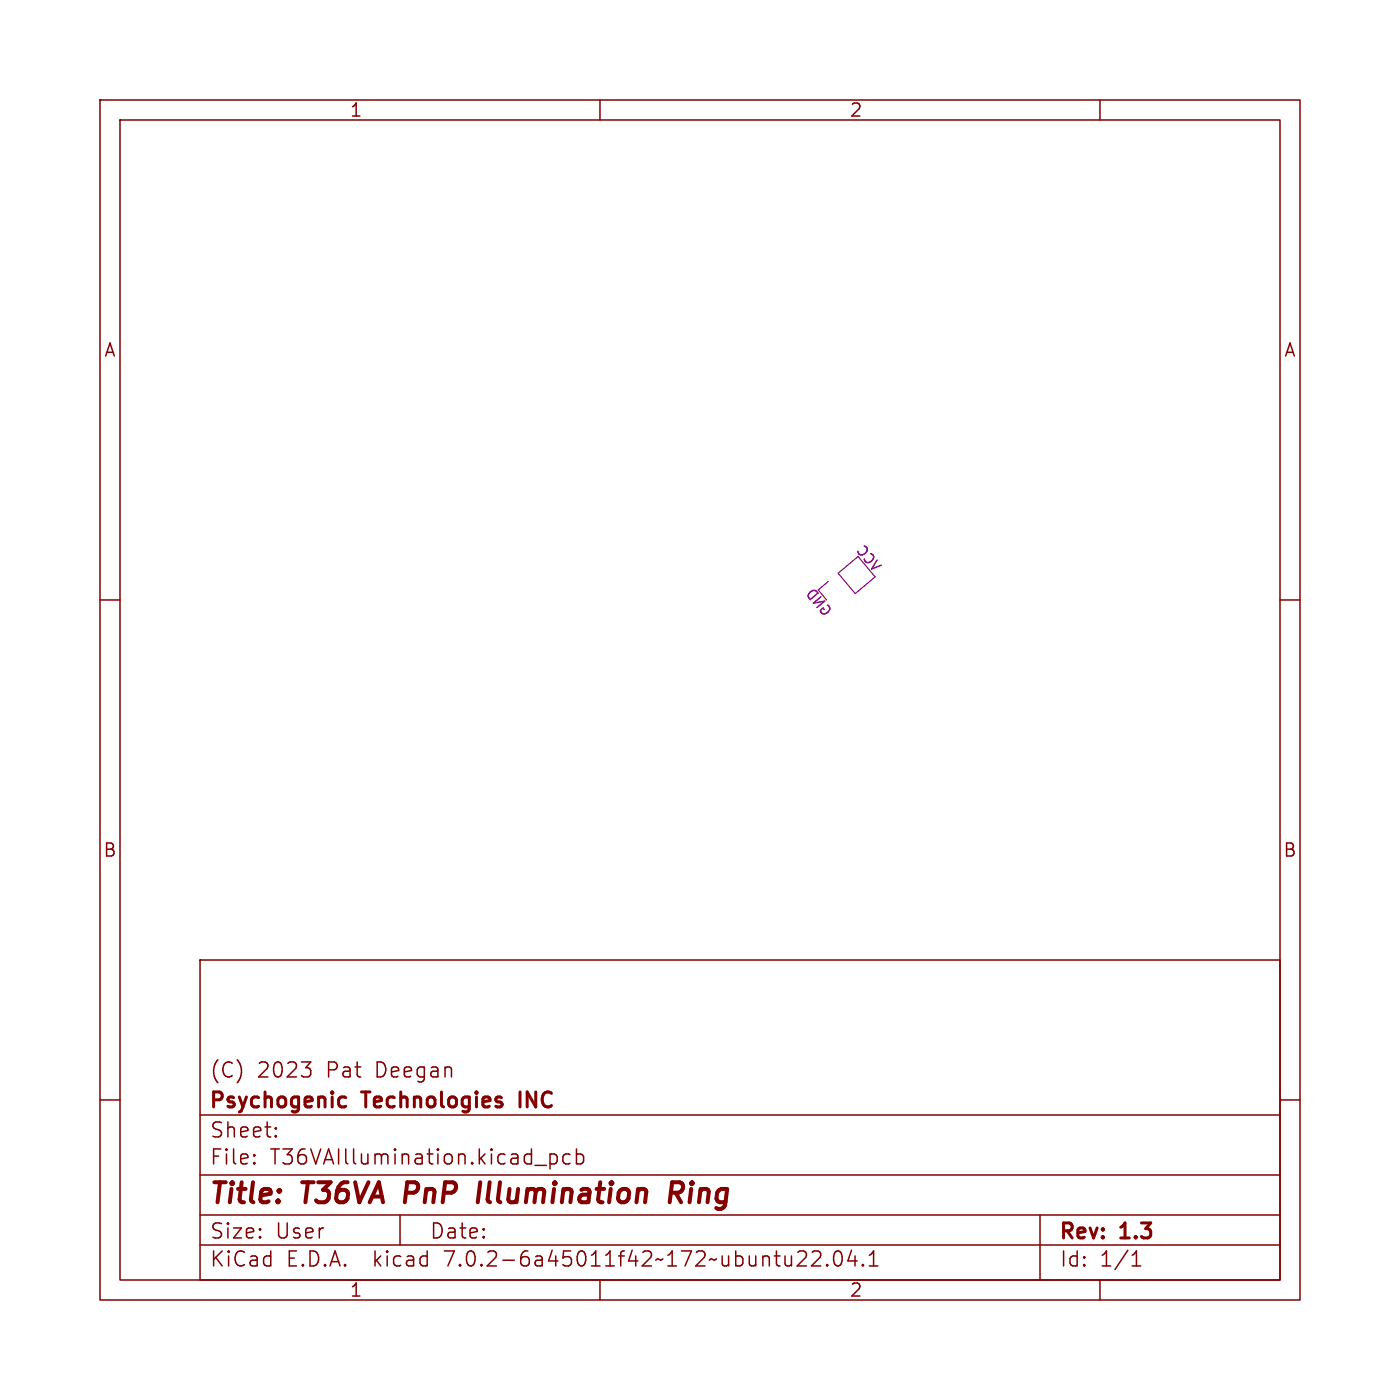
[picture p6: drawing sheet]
<svg xmlns="http://www.w3.org/2000/svg" width="140mm" height="140mm" viewBox="0 0 140 140" stroke-linecap="round" stroke-linejoin="round" font-family="sans-serif">
<g fill="none" stroke="#840000" stroke-width=".15">
<path d="M10 10h120v120h-120zM12 12h116v116h-116zM60 10v2M110 10v2M10 60h2M128 60h2M20 96h108v32h-108zM10 110h2M20 117.5h108M20 111.5h108M25.4 116.3h.1l-.1 .1M25.4 115.5h.1l-.1 .1"/>
<path d="M27.6 113.6v.1M27.6 112.8v.1M30.1 106.2h1l-.5 .6M31 106.9l.1 .2-.1 .5M53.5 116.5h1.1M55 115.4v1.5M55 115.5l.4-.1 .3 .3v.4l-.1 .2-.2 .1-.4-.1M57 115.5l-.4-.1-.3 .3v.4l.1 .2 .2 .1 .4-.1M57.6 115.5l.5-.1 .3 .3v.4l-.2 .2-.1 .1-.5-.1M57.6 114.9v1.5M128 110h2M20 124.5h108"/>
<path d="M20 121.5h108M40 121.5v3M60 128v2M80.4 125.1a.41 .41 0 0 1 .2 .6l-.9 .9h.9M81.2 125.2l.2-.1h.4a.41 .41 0 0 1 .2 .6l-.9 .9h1M82.7 126.5h.1l-.1 .1M82.7 126.5h-.1l.1 .1M82.7 126.5v.1M83.6 125.2a.36 .36 0 0 1 .5 .2 .88 .88 0 0 1-.2 1.2 .38 .38 0 0 1-.5-.3 1.17 1.17 0 0 1 .2-1.1zM85.1 125l-.3 1.1h.9M85.5 125.6v1M86.3 126.5h.1l-.1 .1"/>
<path d="M86.3 126.5h-.1l.1 .1M86.3 126.5v.1M86.9 126.6h.9M86.9 125.5l.5-.4v1.5M104 121.5v6.5M110 128v2M113.2 126.6h.9M113.2 125.5l.4-.4v1.5"/>
</g>
<path d="M48 118.2l-.2 2M67.6 119.3l.5 .9M68.2 118.3l-.2-.1h-.8l-.2 2M68.2 119.1l-.3 .2h-.8" fill="none" stroke="#840000" stroke-width=".4"/>
<path d="M34.4 109.7l.2 .1M34.6 110.6l-.2 .1" fill="none" stroke="#840000" stroke-width=".3"/>
<path d="M82.8 58.1l-1 .9M85.8 55.7l-2 1.6 1.7 2.1 2-1.7" fill="none" stroke="#840084" stroke-width=".12"/>
<g font-size="2.8" fill="#840000">
<text x="21" y="120.8">Title:</text>
<text x="30.4" y="120.8">T36VA</text>
<text x="41.2" y="120.8">PnP</text>
<text x="49.1" y="120.8">Illumination</text>
<text x="68.9" y="120.8">Ring</text>
</g>
<g font-size="2.1" fill="#840000">
<text x="21" y="107.9">(C)</text>
<text x="25.7" y="107.9">2023</text>
<text x="32.7" y="107.9">Pat</text>
<text x="37.6" y="107.9">Deegan</text>
<text x="21" y="113.9">Sheet:</text>
<text x="21" y="111.1">Psychogenic</text>
<text x="36.5" y="111.1">Technologies</text>
<text x="52.5" y="111.1">INC</text>
<text x="21" y="116.6">File:</text>
<text x="27" y="116.6">T36VAIllumination.kicad_pcb</text>
<text x="21" y="124">Size:</text>
<text x="27.6" y="124">User</text>
<text x="43" y="124">Date:</text>
<text x="106" y="124.2">Rev:</text>
<text x="112.2" y="124.2">1.3</text>
<text x="21" y="126.8">KiCad</text>
<text x="28.7" y="126.8">E.D.A.</text>
<text x="37.4" y="126.8">kicad</text>
<text x="44.5" y="126.8">7.0.2-6a45011f42~172~ubuntu22.04.1</text>
<text x="106" y="126.8">Id:</text>
<text x="110" y="126.8">1/1</text>
</g>
<g font-size="1.8" fill="#840000">
<text x="35" y="11.8">1</text>
<text x="85" y="11.8">2</text>
<text x="10.4" y="35.8">A</text>
<text x="128.4" y="35.8">A</text>
<text x="10.3" y="85.8">B</text>
<text x="128.3" y="85.8">B</text>
<text x="35" y="129.8">1</text>
<text x="85" y="129.8">2</text>
</g>
<g font-size="1.4" fill="#840084">
<text x="80.3" y="59.4" transform="rotate(50 80.3 59.4)">GND</text>
<text x="85.4" y="55.1" transform="rotate(50 85.4 55.1)">VCC</text>
</g>
</svg>
